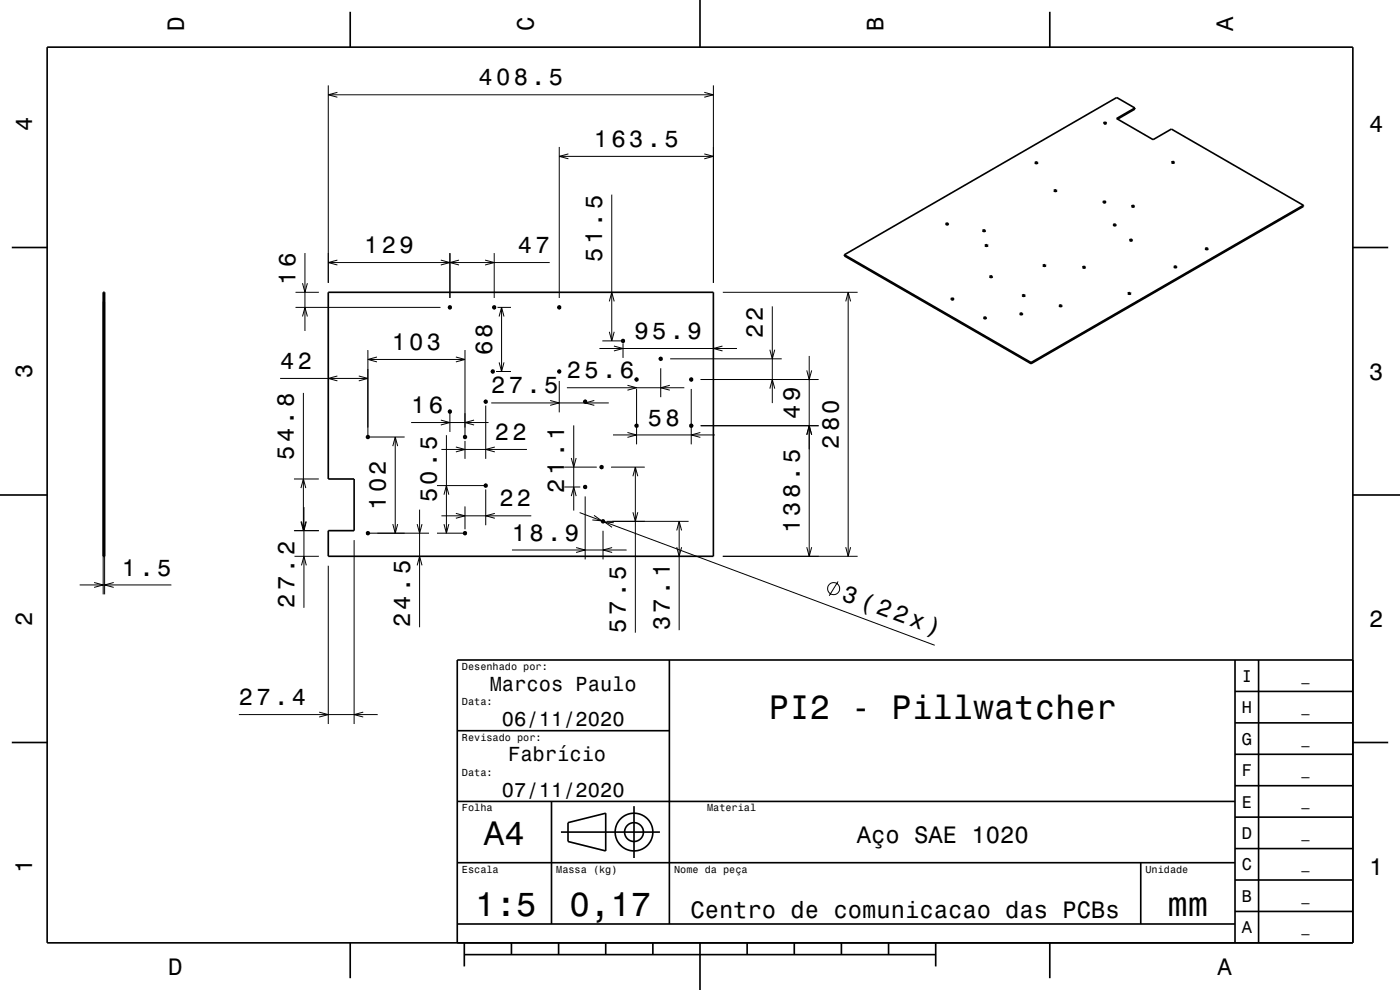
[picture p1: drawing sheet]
<svg xmlns="http://www.w3.org/2000/svg" width="297mm" height="210mm" viewBox="0 0 297 210" stroke-linecap="round" stroke-linejoin="round" font-family="sans-serif">
<g fill="none" stroke="#000" stroke-width=".21">
<path d="M69.6 18.1v41.9M71.6 19.6l-2 .5 2 .5M149.4 19.6l1.9 .5-1.9 .5M151.3 18.1v41.9M69.6 20.1h81.7M118.6 31.2v32M118.6 33.2h32.7M120.6 32.6l-2 .6 2 .5M149.4 32.6l1.9 .6-1.9 .5M64.7 53.7v16.5M69.6 55.7h47M71.6 55.2l-2 .5 2 .5"/>
<path d="M93.5 55.2l1.9 .5-1.9 .5M95.4 53.7v9.5M97.4 55.2l-2 .5 2 .5M102.9 55.2l1.9 .5-1.9 .5M104.8 53.7v9.5M129.8 41.3v31M21.9 64v62.1M22.2 64v62.1M62.7 62h4.9M62.7 65.2h30.7M64.2 67.1l.5-1.9 .5 1.9M64.2 60.1l.5 1.9 .5-1.9"/>
<path d="M71.6 79.8l-2 .5 2 .5M76.1 79.8l1.9 .5-1.9 .5M78 74.2v18.9M78 76.2h20.6M80 75.7l-2 .5 2 .6M95.1 65.2h.7M95.4 64.8v.8M96.7 75.7l1.9 .5-1.9 .6M98.6 74.2v18.9M104.2 78.8h.7M104.5 65.2h.7M104.5 78.4v.8"/>
<path d="M104.8 64.8v.8M105.2 78.8h3.2M105.5 65.2h2.9M105.9 76.9l.5 1.9 .5-1.9M105.9 67.1l.5-1.9 .5 1.9M106.4 65.2v13.6M118.3 65.2h.7M118.3 78.8h.7M118.6 64.8v.8M118.6 78.4v.8M127.2 73.9h29.1M127.8 72.3h3.9"/>
<path d="M129.3 70.4l.5 1.9 .5-1.9M129.3 63.9l.5-1.9 .5 1.9M130.2 73.4l2 .5-2 .5M131.8 72.3h.8M132.2 71.9v.8M132.2 72.8v3.1M139.8 76.1h.8M140.2 75.7v.8M140.2 78.1v6.2M142.2 76.1h23.6M153.3 73.4l-2 .5 2 .5M153.3 62h28.6"/>
<path d="M163.3 74.2l.5 1.9 .6-1.9M163.8 65v20.5M171.2 78.6l.5 1.9 .5-1.9M171.7 75.5v42.5M179.4 63.9l.5-1.9 .6 1.9M179.9 62v56M59.4 80.3h18.6M64.4 83.3v29.3M77.7 92.7h8.1M83.3 94.6l.5-1.9 .6 1.9M83.8 92.7v20.4M87.2 89.6h16.4"/>
<path d="M93.5 89.1l1.9 .5-1.9 .5M93.6 95.3h18.2M94.7 92.3v20.8M95.1 87.3h.7M95.4 86.9v4.7M96.7 94.8l1.9 .5-1.9 .6M98.3 92.7h.7M98.6 93.5v3.8M100.6 89.1l-2 .5 2 .5M102.7 85.2h.7M103 84.8v.8M103 86v11.3"/>
<path d="M104.2 85.5h24.9M105 94.8l-2 .5 2 .6M116.7 85l1.9 .5-1.9 .5M118.6 80.8v6.7M119.7 99.1h6.9M120.3 82.3h24.9M121.2 97.2l.5 1.9 .5-1.9M121.7 90.2v18.1M123.8 85.2h.7M124.1 84.8v.8M126.1 85l-2 .5 2 .5M127.2 99.1h.8"/>
<path d="M127.6 98.7v.8M129.6 99.1h7.2M130 92.3h21.6M133.1 91.7l1.9 .6-1.9 .5M133.1 81.7l1.9 .6-1.9 .5M134.7 90.3h.7M134.7 80.5h.7M134.8 99.1v35.1M135 80.1v.8M135 82.5v11.8M142.1 81.7l-1.9 .6 1.9 .5M146.3 90.3h.7"/>
<path d="M146.3 80.5h.7M146.6 80.1v.8M146.6 82.5v11.8M148.6 91.7l-2 .6 2 .5M148.6 90.3h25.1M148.6 80.5h25.1M163.3 82.4l.5-1.9 .6 1.9M171.2 92.2l.5-1.9 .5 1.9M62.4 112.6h5.2M62.4 101.6h5.2M62.5 118h5.1M63.8 103.5l.6-1.9 .5 1.9"/>
<path d="M63.8 110.6l.6 2 .5-2M64 110.6l.5 2 .5-2M64 119.9l.5-1.9 .5 1.9M64.5 107.6v21.3M75.1 114.6v39M77.7 113.1h13.3M78 112.7v.8M83.3 111.2l.5 1.9 .6-1.9M88.5 111.2l.5 1.9 .5-1.9M88.5 119.9l.5-1.9 .5 1.9M89 108.1v25M92.7 113.1h6.3"/>
<path d="M92.7 103h10.7M93.6 109.4h19.1M94.2 111.2l.5 1.9 .5-1.9M94.2 104.9l.5-1.9 .5 1.9M96.7 108.9l1.9 .5-1.9 .5M98.6 107.4v4.9M98.6 112.7v.8M103 102.6v.8M103 103.8v7.6M105 108.9l-2 .5 2 .5M108.6 116.7h24.3M119.7 103.3h3.4"/>
<path d="M121.2 105.2l.5-1.9 .5 1.9M122.2 116.2l1.9 .5-1.9 .5M123 108.7l75.3 28.2M123.8 103.3h.7M124.1 102.9v.8M124.1 105.3v13.4M126 109.3l1.6 1.2-1.9-.2M127.5 110.6h.8M127.9 110.2v.8M127.9 112.6v6.1M128.7 110.6h17.4M129.9 116.2l-2 .5 2 .5"/>
<path d="M130.2 110.9l-2-.2 1.6 1.2M134.3 108.7l.5 1.9 .5-1.9M134.3 101l.5-1.9 .5 1.9M143.6 112.5l.5-1.9 .5 1.9M143.6 116.1l.5 1.9 .5-1.9M144.1 110.6v23.1M153.3 118h28.6M171.2 116.1l.5 1.9 .5-1.9M179.4 116.1l.5 1.9 .6-1.9M16.9 124.1h19.5M20 123.6l1.9 .5-1.9 .5M24.1 123.6l-1.9 .5 1.9 .5"/>
<path d="M69.6 120v33.6M177.8 123.3l-1.9 3.1M50.7 151.6h29.4M67.7 151.1l1.9 .5-1.9 .5M77.1 151.1l-2 .5 2 .5"/>
<circle cx="176.8" cy="124.9" r="1.28"/>
</g>
<g fill="none" stroke="#000" stroke-width=".35">
<path d="M10 10h277v190h-277zM74.3 2.5v7.5M148.5 0v10M222.7 2.5v7.5M219.7 34.4l.5 .1-.3 .2-.2-.1zM219.7 34.6h.4M234.2 26l.5 .1-.3 .2-.2-.1zM234.2 26.2h.4M240.7 22.9l-3.8-2.2-57.8 33.3M240.7 22.9l-3.8 2.2 7.7 4.5 3.9-2.2 28 16.1M240.7 22.9v.2l-3.6 2.2M248.6 34.3l.6 .1-.3 .2-.3-.2z"/>
<path d="M248.6 34.6h.5M2.5 52.5h7.5M179.1 54l39.6 22.9M179.1 54v.3l39.6 22.8M200.7 47.4l.5 .1-.3 .2-.3-.2zM200.7 47.6h.4M208.5 48.8l.6 .1-.3 .2-.3-.2zM208.5 49.1h.5M209.1 52l.5 .1-.5 .1zM209.1 52.2h.4M210 58.6l.5 .1-.3 .2-.3-.2zM210 58.8h.5"/>
<path d="M221.3 56.2l.6 .1-.5 .1zM221.3 56.4h.5M223.7 40.3l.5 .1-.3 .2h-.2zM223.7 40.6h.4M229.8 56.6l.5 .1-.3 .2-.2-.1zM229.8 56.8h.4M234.1 42.7l.5 .2-.5 .1zM234.1 43h.4M236.3 47.6l.5 .1-.3 .2-.2-.1zM236.3 47.8h.4M239.7 50.8l.5 .1-.5 .2zM239.7 51.1h.5"/>
<path d="M240.2 43.6l.5 .2-.5 .1zM240.2 43.9h.4M249.1 56.5l.6 .1-.3 .2-.3-.1zM249.1 56.7h.5M255.8 52.7l.5 .1-.5 .1zM255.8 52.9h.4M276.5 43.5l-57.8 33.4M276.5 43.5v.3l-57.8 33.3M287 52.5h7.5M21.9 62h.3v56h-.3zM69.6 62h81.7v56h-81.7v-5.4h5.5v-11h-5.5zM201.8 63.3l.5 .1-.5 .2z"/>
<path d="M201.8 63.6h.5M208.8 67.3l.5 .1-.3 .2h-.2zM208.8 67.6h.4M216.4 66.5l.6 .1-.6 .1zM216.4 66.7h.5M217 62.6l.5 .1-.3 .2-.3-.2zM217 62.8h.4M218.7 76.9v.2M224.8 64.7l.5 .2-.5 .1zM224.8 65h.4M239.4 62.1l.5 .1-.3 .2h-.2zM239.4 62.4h.4"/>
<path d="M0 105h10M287 105h10M142 140v56M262 140v60M267 140v60M287 140h-190v60M2.5 157.5h7.5M97 155h45M262 153.3h25M262 146.7h25M287 157.5h7.5M97 170h165"/>
<path d="M117 170v26M119 176.5h21M120.5 174.5l8-2v8l-8-2zM134.5 171v11M262 173.3h25M262 166.7h25M262 160h25M97 196h165M97 183h165M242 183v13M262 193.3h25M262 186.7h25"/>
<path d="M262 180h25M74.3 200v7.5M98.5 202.5h100M98.5 200v5M108.5 200v2.5M118.5 200v2.5M128.5 200v2.5M138.5 200v2.5M148.5 200v10M158.5 200v2.5M168.5 200v2.5M178.5 200v2.5"/>
<path d="M188.5 200v2.5M198.5 200v5M222.7 200v7.5"/>
<circle cx="95.4" cy="65.2" r=".3"/>
<circle cx="104.5" cy="78.8" r=".3"/>
<circle cx="104.8" cy="65.2" r=".3"/>
<circle cx="118.6" cy="65.2" r=".3"/>
<circle cx="118.6" cy="78.8" r=".3"/>
<circle cx="132.2" cy="72.3" r=".3"/>
<circle cx="140.2" cy="76.1" r=".3"/>
<circle cx="78" cy="92.7" r=".3"/>
<circle cx="95.4" cy="87.3" r=".3"/>
<circle cx="98.6" cy="92.7" r=".3"/>
<circle cx="103" cy="85.2" r=".3"/>
<circle cx="124.1" cy="85.2" r=".3"/>
<circle cx="127.6" cy="99.1" r=".3"/>
<circle cx="135" cy="90.3" r=".3"/>
<circle cx="135" cy="80.5" r=".3"/>
<circle cx="146.6" cy="80.5" r=".3"/>
<circle cx="146.6" cy="90.3" r=".3"/>
<circle cx="78" cy="113.1" r=".3"/>
<circle cx="98.6" cy="113.1" r=".3"/>
<circle cx="103" cy="103" r=".3"/>
<circle cx="124.1" cy="103.3" r=".3"/>
<circle cx="127.9" cy="110.6" r=".3"/>
<circle cx="134.5" cy="176.5" r="2"/>
<circle cx="134.5" cy="176.5" r="4"/>
</g>
<g font-size="7.2">
<text x="163.1" y="152.6">PI2 - Pillwatcher</text>
<text x="102.7" y="179.3">A4</text>
<text x="100.8" y="194.3">1:5</text>
<text x="120.8" y="194.3">0,17</text>
<text x="247.7" y="194.3">mm</text>
</g>
<text font-size="5.1" x="178.4" y="127.3" transform="rotate(20 178.4 127.3)">3 (22x)</text>
<g font-size="5">
<text x="39" y="6.5" transform="rotate(-90 39 6.5)">D</text>
<text x="113.2" y="6.5" transform="rotate(-90 113.2 6.5)">C</text>
<text x="187.4" y="6.5" transform="rotate(-90 187.4 6.5)">B</text>
<text x="261.6" y="6.5" transform="rotate(-90 261.6 6.5)">A</text>
<text x="101.5" y="18.1">408.5</text>
<text x="6.8" y="27.8" transform="rotate(-90 6.8 27.8)">4</text>
<text x="290.5" y="28.1">4</text>
<text x="126" y="31.2">163.5</text>
<text x="77.3" y="53.7">129</text>
<text x="109.8" y="53.7">47</text>
<text x="127.8" y="55.5" transform="rotate(-90 127.8 55.5)">51.5</text>
<text x="62.7" y="60.4" transform="rotate(-90 62.7 60.4)">16</text>
<text x="134.6" y="71.9">95.9</text>
<text x="161.8" y="71.8" transform="rotate(-90 161.8 71.8)">22</text>
<text x="83.1" y="74.2">103</text>
<text x="104.4" y="75.4" transform="rotate(-90 104.4 75.4)">68</text>
<text x="6.8" y="80.3" transform="rotate(-90 6.8 80.3)">3</text>
<text x="59.4" y="78.3">42</text>
<text x="104.2" y="83.5">27.5</text>
<text x="120.3" y="80.2">25.6</text>
<text x="290.5" y="80.6">3</text>
<text x="87.2" y="87.6">16</text>
<text x="169.7" y="88.8" transform="rotate(-90 169.7 88.8)">49</text>
<text x="105" y="93.3">22</text>
<text x="137.5" y="90.3">58</text>
<text x="177.9" y="95.3" transform="rotate(-90 177.9 95.3)">280</text>
<text x="62.4" y="97.6" transform="rotate(-90 62.4 97.6)">54.8</text>
<text x="92.7" y="106.6" transform="rotate(-90 92.7 106.6)">50.5</text>
<text x="105.9" y="107.4">22</text>
<text x="119.7" y="104.5" transform="rotate(-90 119.7 104.5)">21.1</text>
<text x="81.8" y="108.2" transform="rotate(-90 81.8 108.2)">102</text>
<text x="169.7" y="113.1" transform="rotate(-90 169.7 113.1)">138.5</text>
<text x="108.6" y="114.7">18.9</text>
<text x="25.8" y="122.1">1.5</text>
<text x="62.5" y="128.9" transform="rotate(-90 62.5 128.9)">27.2</text>
<text x="6.8" y="132.8" transform="rotate(-90 6.8 132.8)">2</text>
<text x="87" y="133.1" transform="rotate(-90 87 133.1)">24.5</text>
<text x="132.8" y="134.2" transform="rotate(-90 132.8 134.2)">57.5</text>
<text x="142.1" y="133.7" transform="rotate(-90 142.1 133.7)">37.1</text>
<text x="290.5" y="133.1">2</text>
<text x="50.7" y="149.6">27.4</text>
<text x="181.8" y="178.8">Aço SAE 1020</text>
<text x="6.8" y="185.3" transform="rotate(-90 6.8 185.3)">1</text>
<text x="290.5" y="185.6">1</text>
<text x="146.5" y="194.8">Centro de comunicacao das PCBs</text>
<text x="35.7" y="206.8">D</text>
<text x="258.3" y="206.8">A</text>
</g>
<g font-size="4.3">
<text x="103.9" y="146.5">Marcos Paulo</text>
<text x="106.5" y="154">06/11/2020</text>
<text x="107.8" y="161.5">Fabrício</text>
<text x="106.5" y="169">07/11/2020</text>
</g>
<g font-size="3.6">
<text x="263.4" y="144.6">I</text>
<text x="263.4" y="151.3">H</text>
<text x="263.4" y="158">G</text>
<text x="263.4" y="164.6">F</text>
<text x="263.4" y="171.3">E</text>
<text x="263.4" y="178">D</text>
<text x="263.4" y="184.6">C</text>
<text x="263.4" y="191.3">B</text>
<text x="263.4" y="198">A</text>
</g>
<g font-size="2.9">
<text x="276.1" y="144.4">_</text>
<text x="276.1" y="151">_</text>
<text x="276.1" y="157.7">_</text>
<text x="276.1" y="164.4">_</text>
<text x="276.1" y="171">_</text>
<text x="276.1" y="177.7">_</text>
<text x="276.1" y="184.4">_</text>
<text x="276.1" y="191.1">_</text>
<text x="276.1" y="197.7">_</text>
</g>
<g font-size="2.2">
<text x="98" y="142.1">Desenhado por:</text>
<text x="98" y="149.6">Data:</text>
<text x="98" y="157.1">Revisado por:</text>
<text x="98" y="164.6">Data:</text>
<text x="98" y="172.1">Folha</text>
<text x="150" y="172.1">Material</text>
<text x="98" y="185.1">Escala</text>
<text x="118" y="185.1">Massa (kg)</text>
<text x="143" y="185.1">Nome da peça</text>
<text x="243" y="185.1">Unidade</text>
</g>
</svg>
